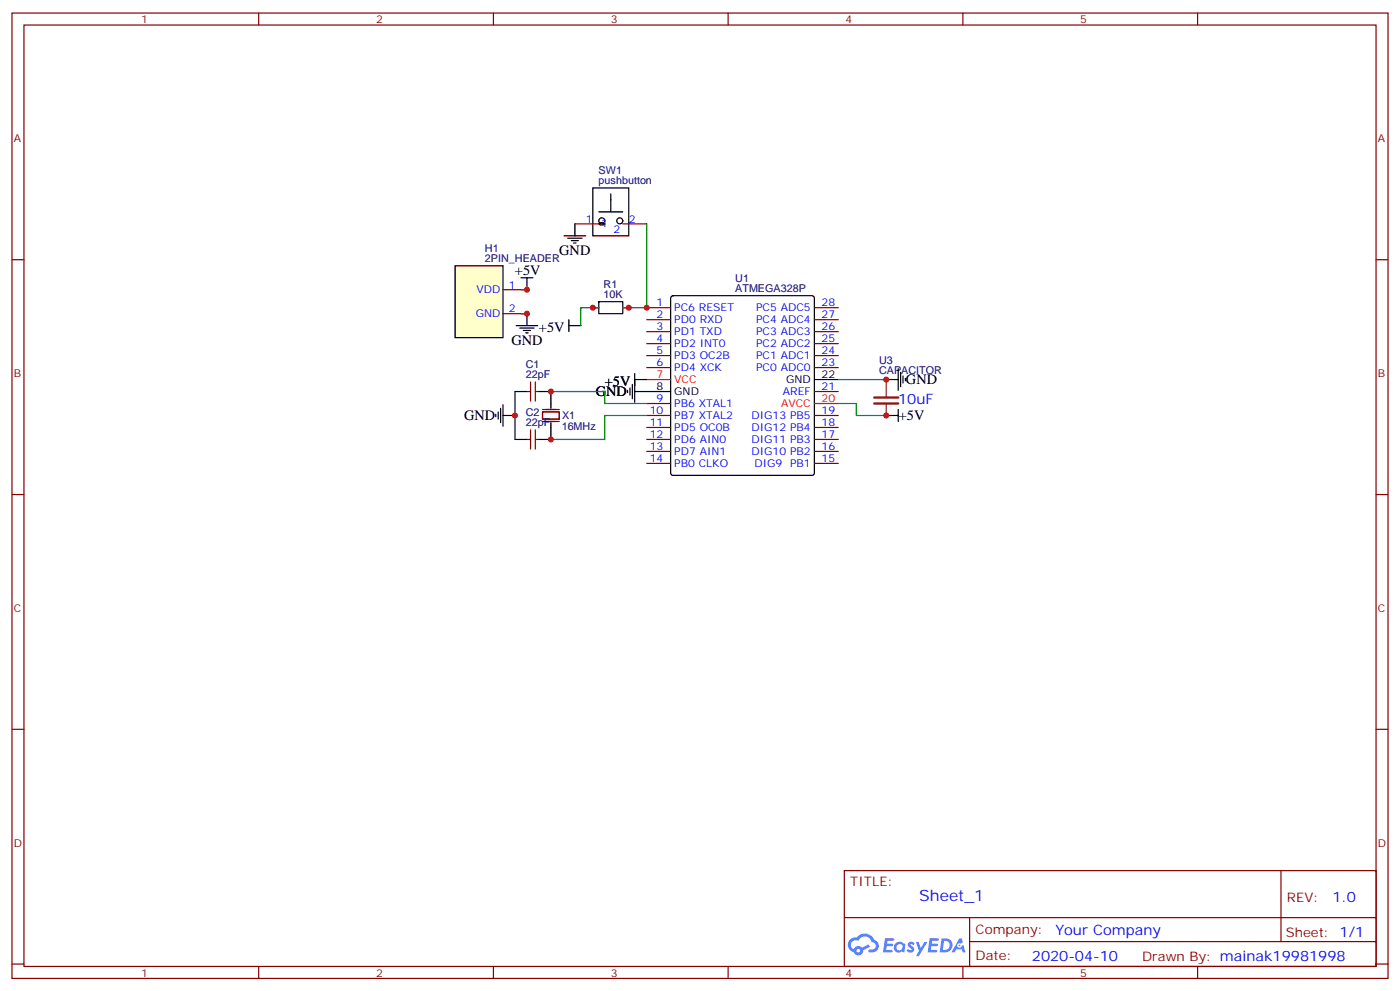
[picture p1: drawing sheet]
<svg xmlns="http://www.w3.org/2000/svg" width="412mm" height="292mm" viewBox="0 0 412 292" stroke-linecap="round" stroke-linejoin="round" font-family="sans-serif">
<g fill="none" stroke="#870000" stroke-width=".35">
<path d="M3.5 3.8h405.4v284.4h-405.4zM7.1 7.4h398.2v277.3h-398.2zM76.2 3.8v3.6M145.3 3.8v3.6M214.5 3.8v3.6M283.6 3.8v3.6M352.8 3.8v3.6M3.5 76.5h3.6M405.3 76.5h3.6M3.5 145.7h3.6M405.3 145.7h3.6M3.5 214.8h3.6"/>
<path d="M405.3 214.8h3.6M248.7 256.4h156.6v28.3h-156.6zM377.3 256.5v20.8M248.7 270.3h156.5M285.6 277.3h119.6M285.6 270.3v14.1M3.5 284h3.6M76.2 284.7v3.5M145.3 284.7v3.5M214.5 284.7v3.5M283.6 284.7v3.5M352.8 284.7v3.5"/>
<path d="M405.3 284h3.6"/>
</g>
<g fill="#5487ff">
<path d="M267.7 277.6a1.22 1.22 0 0 1 1.7 .3l-.4 .6a.47 .47 0 0 0-.3-.5 .47 .47 0 0 0-.5 .2l.1 .3a1.14 1.14 0 0 1 .8 1.7 1.14 1.14 0 0 1-1.9 0l-.2-.2 .5-.5 .7 .4a.29 .29 0 0 0 .3-.3 .29 .29 0 0 0-.2-.3 1.04 1.04 0 0 1-.6-1.7z"/>
<path d="M260.7 276.4h2.4l.3 .1-.2 .5-1.8 .1-.1 .9h1.5l.3 .3-.3 .4h-1.6l-.2 1.1h1.7l.2 .4-.2 .3h-2.6z"/>
<path d="M273.8 276.4h2.4l.3 .1-.1 .5-1.8 .1-.2 .9h1.6l.3 .3-.4 .4h-1.6l-.1 1.1h1.7l.2 .4-.2 .3h-2.6z"/>
<path d="M282.6 276.4h.7l.3 1.2-.6 .3a.69 .69 0 0 0-1 .3 .69 .69 0 0 0 .4 1 .69 .69 0 0 0 .9-.6l.5-.3 .6 2.2h-.8l-.2-.9h-1.8l-.5 .9h-.8z"/>
<path d="M269.8 277.4h.8l.6 1.9 1.1-1.9h.9l-2.6 4.2h-.8l.9-1.5z"/>
<path d="M277.4 276.4l-.6 4.1h1.3a2.11 2.11 0 0 0 2.5-2.1 2.11 2.11 0 0 0-2.5-2zM278.1 277.1a1.39 1.39 0 0 1 1.7 1.4 1.39 1.39 0 0 1-1.8 1.3h-.3z"/>
<path d="M263.7 278a1.54 1.54 0 0 0-.1 2.1 1.54 1.54 0 0 0 2.2 .2l.6 .2 .3-2.3-.2-.2-.4-.1a1.49 1.49 0 0 0-2.4 .1zM264 279a.94 .94 0 0 1 1.8 0 .94 .94 0 0 1-1.8 0z"/>
<path d="M250.4 276.7a2.18 2.18 0 0 0 1.1 3.8 1.44 1.44 0 0 0 1.6 .9 1.44 1.44 0 0 0 1.2-1.5l2-1-.5-.7-1.9 .9a1.47 1.47 0 0 0-2.4 .5 1.39 1.39 0 0 1-.7-2 1.39 1.39 0 0 1 2-.5 2.12 2.12 0 0 1 2.2-1.3 2.12 2.12 0 0 1 1.9 1.7 1.14 1.14 0 0 1 1.1 1.4 1.14 1.14 0 0 1-1.7 .8 .43 .43 0 0 0-.5 .3 .43 .43 0 0 0 .4 .5 1.98 1.98 0 0 0 2.5-1.2 1.98 1.98 0 0 0-1.2-2.5 3.1 3.1 0 0 0-5.3-.7l-.9 .1zM252.3 280a.55 .55 0 0 1 1.1 0 .55 .55 0 0 1-1.1 0z"/>
<circle cx="282.6" cy="278.5" r=".26"/>
</g>
<path d="M197.8 87.3l.5-.2h40.9l.5 .2 .2 .5v51.5l-.2 .5-.5 .2h-40.9l-.5-.2-.2-.5v-51.5zM190.5 115.3h7.1M239.9 111.8h7" fill="none" stroke="#000" stroke-width=".35"/>
<g fill="none" stroke="#870000" stroke-width=".35">
<path d="M190.5 90.6h7.1M190.5 94.2h7.1M190.5 97.7h7.1M239.9 90.6h7M239.9 94.2h7M239.9 97.7h7M190.5 101.2h7.1M190.5 104.7h7.1M190.5 108.3h7.1M190.5 118.9h7.1M239.9 101.2h7M239.9 104.7h7"/>
<path d="M239.9 108.3h7M239.9 115.3h7M190.5 122.4h7.1M190.5 125.9h7.1M190.5 129.4h7.1M190.5 133h7.1M190.5 136.5h7.1M239.9 122.4h7M239.9 125.9h7M239.9 129.4h7M239.9 133h7M239.9 136.5h7"/>
</g>
<path d="M190.5 111.8h7.1M239.9 118.9h7" fill="none" stroke="#f00" stroke-width=".35"/>
<path d="M134.1 78.3h14.1v21.1h-14.1z" fill="#ffc" stroke="#000" stroke-width=".35"/>
<g fill="none" stroke="#870000" stroke-width=".35">
<path d="M148.2 92.4h7M148.2 85.3h7M174.6 90.6h1.8M183.4 90.6h1.8M155.2 115.3h1.1M156.3 112.5v5.6M157.7 112.5v5.6M157.7 115.3h1M155.2 129.4h1.1M156.3 126.6v5.7M157.7 126.6v5.7M157.7 129.4h1"/>
<path d="M159.8 121.3h4.9v2.1h-4.9zM159.8 120.6h4.9M159.8 124.1h4.9"/>
</g>
<path d="M176.4 88.9h7v3.5h-7zM151.7 115.3h3.5M158.7 115.3h3.6v5M151.7 129.4h3.5M162.3 124.5v4.9h-3.6" fill="none" stroke="#000" stroke-width=".35"/>
<path d="M261.1 111.8v5.3M261.1 118.9v3.5" fill="none" stroke="#8c2424" stroke-width=".35"/>
<path d="M257.5 118.9h7.1M257.5 117.1h7.1" fill="none" stroke="#8c2424" stroke-width=".71"/>
<g fill="#8c2424">
<circle cx="261.1" cy="122.4" r=".18"/>
<circle cx="261.1" cy="111.8" r=".18"/>
</g>
<g fill="none" stroke="#000" stroke-width=".35">
<path d="M174.6 55.4h10.6v14.1h-10.6zM179.9 57.1v5.3M166.2 69.5h6.3M167.2 70.2h4.2M168.3 70.9h2.1M169 71.6h.7M169.3 65.9v3.6M176.4 62.4h7M176.5 65.8l.8-.2 .9 .3a1.28 1.28 0 0 1-1.8 0zM152 95.9h6.4M153.1 96.6h4.2M153.5 81.8h3.5"/>
<path d="M154.2 97.3h2.1M154.9 98h.7M155.2 81.8v3.5M155.2 92.4v3.5M167.6 95.9h3.5M167.6 94.2v3.5M148.2 119.2v6.4M184.9 115v.7M185.6 114.3v2.1M186.3 113.2v4.2M187 111.8h3.5M187 110v8.5"/>
<path d="M187 115.3h3.5M261.1 111.8h3.5M264.6 108.6v6.4M265.3 109.7v4.2M266 110.7v2.2M266.7 111.4v.7M146 122v.7M146.8 121.3v2.1M147.5 120.3v4.2M148.2 122.4h3.5M261.1 122.4h3.5M264.6 120.6v3.5"/>
<circle cx="177.3" cy="65.1" r=".88"/>
<circle cx="182.6" cy="65.1" r=".88"/>
</g>
<path d="M169.3 65.9h7.1M183.4 65.9h7.1" fill="none" stroke="#870000" stroke-width=".35"/>
<path d="M190.5 65.9v24.7h-7.1M153.5 85.3h1.7M153.5 92.4h1.7M176.4 90.6h-5.3v5.3M151.7 115.3v14.1M162.3 115.3h15.9v3.6h12.3M246.9 118.9h5.3v3.5h8.9M246.9 111.8h14.2M190.5 122.4h-12.3v7h-15.9" fill="none" stroke="#008700" stroke-width=".35"/>
<g fill="#c00">
<circle cx="151.7" cy="122.4" r=".88"/>
<circle cx="162.3" cy="115.3" r=".88"/>
<circle cx="162.3" cy="129.4" r=".88"/>
<circle cx="261.1" cy="111.8" r=".88"/>
<circle cx="261.1" cy="122.4" r=".88"/>
<circle cx="155.2" cy="85.3" r=".88"/>
<circle cx="155.2" cy="92.4" r=".88"/>
<circle cx="174.6" cy="90.6" r=".88"/>
<circle cx="190.5" cy="90.6" r=".88"/>
<circle cx="185.2" cy="90.6" r=".88"/>
</g>
<text font-size="4.6" fill="#00f" x="270.8" y="265.5">Sheet_1</text>
<g font-size="4.2">
<text x="164.7" y="75.1">GND</text>
<text x="151.7" y="81.1">+5V</text>
<text x="150.6" y="101.6">GND</text>
<text x="158.7" y="97.7">+5V</text>
<text x="178.2" y="113.6">+5V</text>
<text x="266.9" y="113.2">GND</text>
<text x="175.5" y="116.7">GND</text>
<text x="136.7" y="123.8">GND</text>
<text x="264.8" y="123.8">+5V</text>
</g>
<g font-size="4.2" fill="#00f">
<text x="264.6" y="118.9">10uF</text>
<text x="392.5" y="265.7">1.0</text>
<text x="310.9" y="275.3">Your Company</text>
<text x="304" y="283.1">2020-04-10</text>
</g>
<g font-size="3.9" fill="#800">
<text x="250.5" y="261">TITLE:</text>
<text x="379.1" y="265.7">REV:</text>
<text x="287.4" y="275.2">Company:</text>
<text x="378.7" y="275.8">Sheet: 1/1</text>
<text x="287.4" y="282.9">Date:</text>
<text x="336.4" y="283">Drawn By: mainak19981998</text>
</g>
<g font-size="3.2" fill="#800">
<text x="41.6" y="6.8">1</text>
<text x="110.8" y="6.8">2</text>
<text x="179.9" y="6.8">3</text>
<text x="249.1" y="6.8">4</text>
<text x="318.2" y="6.8">5</text>
<text x="4.1" y="41.9">A</text>
<text x="405.9" y="41.9">A</text>
<text x="4.1" y="111.1">B</text>
<text x="405.9" y="111.1">B</text>
<text x="4.1" y="180.2">C</text>
<text x="405.9" y="180.2">C</text>
<text x="4.1" y="249.4">D</text>
<text x="405.9" y="249.4">D</text>
<text x="41.6" y="287.7">1</text>
<text x="110.8" y="287.7">2</text>
<text x="179.9" y="287.7">3</text>
<text x="249.1" y="287.7">4</text>
<text x="318.2" y="287.7">5</text>
</g>
<g font-size="3.2" fill="#000080">
<text x="176.3" y="51.2">SW1</text>
<text x="176.3" y="54.3">pushbutton</text>
<text x="142.8" y="77.2">2PIN_HEADER</text>
<text x="142.9" y="74.3">H1</text>
<text x="216.6" y="82.9">U1</text>
<text x="177.8" y="87.8">10K</text>
<text x="177.8" y="84.7">R1</text>
<text x="216.6" y="85.9">ATMEGA328P</text>
<text x="258.9" y="107.1">U3</text>
<text x="154.9" y="111.4">22pF</text>
<text x="154.9" y="108.3">C1</text>
<text x="258.9" y="110.2">CAPACITOR</text>
<text x="154.9" y="125.6">22pF</text>
<text x="154.9" y="122.4">C2</text>
<text x="165.6" y="123.5">X1</text>
<text x="165.5" y="126.6">16MHz</text>
</g>
<g font-size="3.2" fill="#00f">
<text x="172.6" y="65.6">1</text>
<text x="185.2" y="65.6">2</text>
<text x="177.1" y="67">1</text>
<text x="180.7" y="68.8">2</text>
<text x="140.4" y="86.4">VDD</text>
<text x="149.9" y="85">1</text>
<text x="140.2" y="93.5">GND</text>
<text x="149.9" y="92">2</text>
<text x="193.4" y="90.3">1</text>
<text x="193.4" y="93.8">2</text>
<text x="198.6" y="91.7">PC6 RESET</text>
<text x="198.6" y="95.2">PD0 RXD</text>
<text x="222.7" y="95.2">PC4 ADC4</text>
<text x="222.7" y="91.7">PC5 ADC5</text>
<text x="242" y="93.8">27</text>
<text x="242" y="90.3">28</text>
<text x="193.4" y="97.3">3</text>
<text x="193.4" y="100.9">4</text>
<text x="198.6" y="98.7">PD1 TXD</text>
<text x="222.7" y="98.7">PC3 ADC3</text>
<text x="242" y="100.9">25</text>
<text x="242" y="97.3">26</text>
<text x="193.4" y="104.4">5</text>
<text x="193.4" y="107.9">6</text>
<text x="198.6" y="102.3">PD2 INT0</text>
<text x="198.6" y="105.8">PD3 OC2B</text>
<text x="222.7" y="105.8">PC1 ADC1</text>
<text x="222.7" y="102.3">PC2 ADC2</text>
<text x="242" y="107.9">23</text>
<text x="242" y="104.4">24</text>
<text x="198.6" y="109.3">PD4 XCK</text>
<text x="222.7" y="109.3">PC0 ADC0</text>
<text x="193.4" y="118.5">9</text>
<text x="198.6" y="119.9">PB6 XTAL1</text>
<text x="230.6" y="116.4">AREF</text>
<text x="242" y="115">21</text>
<text x="191.4" y="122">10</text>
<text x="191.4" y="125.6">11</text>
<text x="198.6" y="123.4">PB7 XTAL2</text>
<text x="221.3" y="123.4">DIG13 PB5</text>
<text x="242" y="125.6">18</text>
<text x="242" y="122">19</text>
<text x="191.4" y="129.1">12</text>
<text x="198.6" y="127">PD5 OC0B</text>
<text x="198.6" y="130.5">PD6 AIN0</text>
<text x="221.3" y="130.5">DIG11 PB3</text>
<text x="221.3" y="127">DIG12 PB4</text>
<text x="242" y="129.1">17</text>
<text x="191.4" y="132.6">13</text>
<text x="191.4" y="136.1">14</text>
<text x="198.6" y="134">PD7 AIN1</text>
<text x="198.6" y="137.5">PB0 CLKO</text>
<text x="221.3" y="134">DIG10 PB2</text>
<text x="222.2" y="137.5">DIG9 PB1</text>
<text x="242" y="136.1">15</text>
<text x="242" y="132.6">16</text>
</g>
<g font-size="3.2" fill="#f00">
<text x="193.4" y="111.4">7</text>
<text x="198.6" y="112.9">VCC</text>
<text x="230.1" y="119.9">AVCC</text>
<text x="242" y="118.5">20</text>
</g>
<g font-size="3.2">
<text x="231.5" y="112.9">GND</text>
<text x="242" y="111.4">22</text>
<text x="193.4" y="115">8</text>
<text x="198.6" y="116.4">GND</text>
</g>
</svg>
